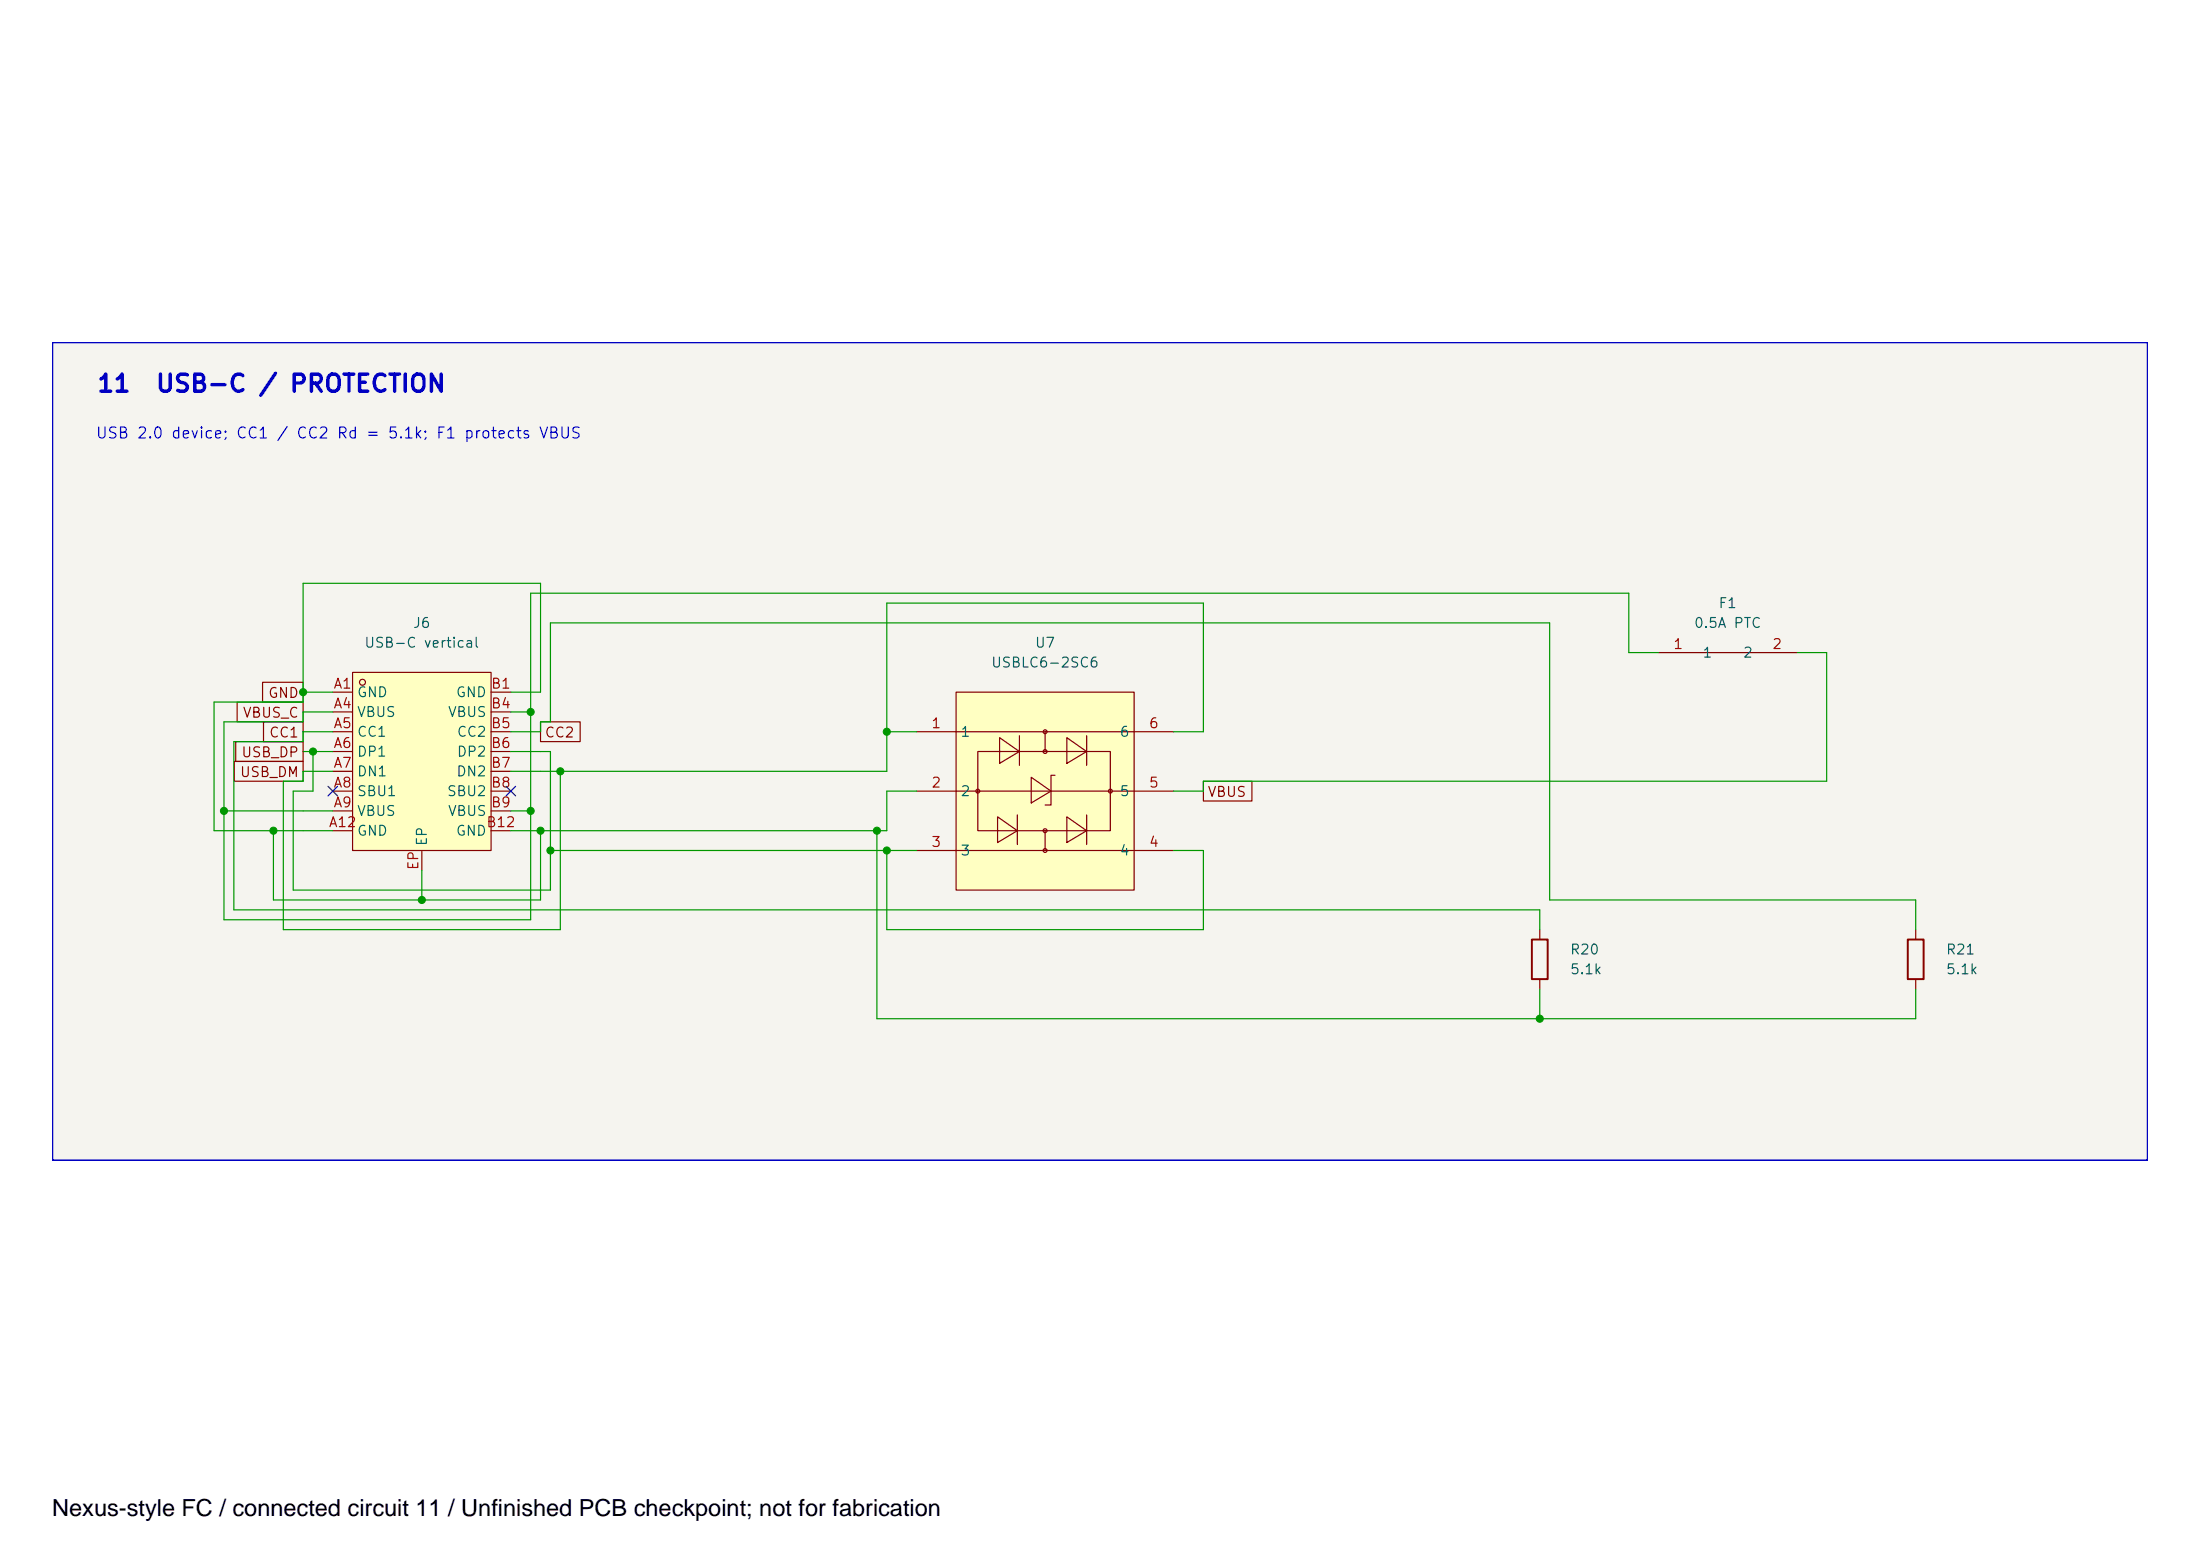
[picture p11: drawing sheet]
<svg xmlns="http://www.w3.org/2000/svg" width="297mm" height="210mm" viewBox="0 0 297 210" stroke-linecap="round" stroke-linejoin="round" font-family="sans-serif">
<path d="M7 46.2h283v110.5h-283z" fill="#f5f4ef" stroke="#f5f4ef" stroke-width=".14"/>
<path d="M206.8 126.8h2.2v5.4h-2.2zM257.6 126.8h2.1v5.4h-2.1z" fill="none" stroke="#840000" stroke-width=".27"/>
<path d="M223.9 88.1h18.7M207.9 125.5v1.3M207.9 132.2v1.3M258.7 125.5v1.3M258.7 132.2v1.3" fill="none" stroke="#840000" stroke-width=".16"/>
<g fill="#ffffc2">
<path d="M129.1 93.4h24v26.7h-24z"/>
<path d="M132 101.4h17.9v10.7h-17.9z"/>
<path d="M134.7 110.3l2.7 1.8-2.7 1.6z"/>
<path d="M135 99.6l2.6 1.8-2.6 1.6z"/>
<path d="M139.2 104.9l2.7 1.9-2.7 1.6z"/>
<path d="M144 99.6l2.7 1.8-2.7 1.6z"/>
<path d="M144 110.3l2.7 1.8-2.7 1.6z"/>
</g>
<g fill="none" stroke="#840000" stroke-width=".16">
<path d="M123.7 98.8h34.8M129.1 93.4h24v26.7h-24zM135 99.6l2.6 1.8-2.6 1.6zM137.6 99.3v4M141.1 98.8v2.6M144 99.6l2.7 1.8-2.7 1.6zM146.7 99.3v4M123.7 106.8h34.8M123.7 114.8h34.8M132 101.4h17.9v10.7h-17.9zM134.7 110.3l2.7 1.8-2.7 1.6zM137.4 110v4"/>
<path d="M139.2 104.9l2.7 1.9-2.7 1.6zM141.1 112.1v2.7M142.4 104.7h-.5v4h-.8M144 110.3l2.7 1.8-2.7 1.6zM146.7 110v4"/>
<circle cx="141.1" cy="98.8" r=".26"/>
<circle cx="132" cy="106.8" r=".26"/>
<circle cx="141.1" cy="101.4" r=".26"/>
<circle cx="141.1" cy="112.1" r=".26"/>
<circle cx="141.1" cy="114.8" r=".26"/>
<circle cx="149.9" cy="106.8" r=".26"/>
</g>
<path d="M47.6 90.8h18.7v24h-18.7z" fill="#ffffc2"/>
<g fill="none" stroke="#840000" stroke-width=".16">
<path d="M32 94.8h8.9v2.6h-8.9zM35.5 92.1h5.4v2.7h-5.4zM35.6 97.4h5.3v2.7h-5.3zM44.9 93.4h2.7M44.9 96.1h2.7M44.9 98.8h2.7M47.6 90.8h18.7v24h-18.7zM66.3 93.4h2.7M66.3 96.1h2.7M66.3 98.8h2.7M73 97.4h5.3v2.7h-5.3zM31.6 102.8h9.3v2.7h-9.3z"/>
<path d="M31.8 100.1h9.1v2.7h-9.1zM44.9 101.4h2.7M44.9 104.1h2.7M44.9 106.8h2.7M44.9 109.5h2.7M44.9 112.1h2.7M57 114.8v2.7M66.3 101.4h2.7M66.3 104.1h2.7M66.3 106.8h2.7M66.3 109.5h2.7M66.3 112.1h2.7"/>
<path d="M162.5 105.5h6.5v2.6h-6.5z"/>
<circle cx="48.9" cy="92.1" r=".4"/>
</g>
<g fill="none" stroke="#009600" stroke-width=".16">
<path d="M40.9 93.4h4M44.9 98.8h-4v1.3h-9.3v22.7h176.3v2.7M69 93.4h4v-14.7h-32.1v16.1h-12v17.3h16M69 98.8h4v-1.4h1.3v-13.3h134.9v37.4h49.5v4M69 96.1h2.6M119.7 98.8h4M158.5 98.8h4v-17.4h-42.8v22.7h-50.7M223.9 88.1h-4v-8h-148.3v44.1h-41.4v-26.8h10.7v-1.3h4M242.6 88.1h4v17.4h-84.1v1.3h-4M30.2 109.5h14.7M36.9 112.1v9.4h36.1v-9.4M40.9 101.4h4"/>
<path d="M42.3 101.4v5.4h-2.7v13.3h34.7v-18.7h-5.3M44.9 104.1h-4v1.4h-2.6v20h37.4v-21.4M57 117.5v4M69 109.5h2.6M74.3 114.8h49.4M118.4 112.1v25.4h140.3v-4M119.7 114.8v10.7h42.8v-10.7h-4M123.7 106.8h-4v5.3h-50.7M207.9 133.5v4"/>
</g>
<path d="M44.3 106.1l1.3 1.3M45.6 106.1l-1.3 1.3M68.3 106.1l1.3 1.3M69.6 106.1l-1.3 1.3" fill="none" stroke="#000084" stroke-width=".16"/>
<path d="M7.1 46.2h282.9v110.4h-282.9z" fill="none" stroke="#0000c2" stroke-width=".27"/>
<g fill="#009600" stroke="#009600" stroke-width=".14">
<circle cx="57" cy="121.5" r=".48"/>
<circle cx="36.9" cy="112.1" r=".48"/>
<circle cx="71.6" cy="96.1" r=".48"/>
<circle cx="71.6" cy="109.5" r=".48"/>
<circle cx="30.2" cy="109.5" r=".48"/>
<circle cx="75.7" cy="104.1" r=".48"/>
<circle cx="207.9" cy="137.5" r=".48"/>
<circle cx="40.9" cy="93.4" r=".48"/>
<circle cx="73" cy="112.1" r=".48"/>
<circle cx="118.4" cy="112.1" r=".48"/>
<circle cx="74.3" cy="114.8" r=".48"/>
<circle cx="42.3" cy="101.4" r=".48"/>
<circle cx="119.7" cy="114.8" r=".48"/>
<circle cx="119.7" cy="98.8" r=".48"/>
</g>
<text font-size="3.2" x="7.1" y="204.6">Nexus-style FC / connected circuit 11 / Unfinished PCB checkpoint; not for fabrication</text>
<g font-size="2.3" fill="#0000c2">
<text x="12.9" y="53.5">11</text>
<text x="20.9" y="53.5">USB-C / PROTECTION</text>
</g>
<text font-size="1.5" fill="#0000c2" x="12.8" y="59.6">USB 2.0 device; CC1 / CC2 Rd = 5.1k; F1 protects VBUS</text>
<g font-size="1.3" fill="#006464">
<text x="231.9" y="82.4">F1</text>
<text x="49.1" y="87.8">USB-C vertical</text>
<text x="55.7" y="85.1">J6</text>
<text x="139.6" y="87.8">U7</text>
<text x="228.6" y="85.1">0.5A PTC</text>
<text x="229.8" y="89.1">1</text>
<text x="235.2" y="89.1">2</text>
<text x="48.1" y="94.4">GND</text>
<text x="61.5" y="94.4">GND</text>
<text x="133.7" y="90.4">USBLC6-2SC6</text>
<text x="48.1" y="97.1">VBUS</text>
<text x="48.1" y="99.8">CC1</text>
<text x="60.4" y="97.1">VBUS</text>
<text x="61.6" y="99.8">CC2</text>
<text x="129.6" y="99.8">1</text>
<text x="151.1" y="99.8">6</text>
<text x="48.1" y="102.5">DP1</text>
<text x="48.1" y="105.1">DN1</text>
<text x="48.1" y="107.8">SBU1</text>
<text x="60.3" y="107.8">SBU2</text>
<text x="61.5" y="105.1">DN2</text>
<text x="61.6" y="102.5">DP2</text>
<text x="129.6" y="107.8">2</text>
<text x="151.1" y="107.8">5</text>
<text x="48.1" y="110.5">VBUS</text>
<text x="48.1" y="113.1">GND</text>
<text x="60.4" y="110.5">VBUS</text>
<text x="61.5" y="113.1">GND</text>
<text x="58" y="114.3" transform="rotate(-90 58 114.3)">EP</text>
<text x="129.6" y="115.8">3</text>
<text x="151.1" y="115.8">4</text>
<text x="211.9" y="129.2">R20</text>
<text x="211.9" y="131.8">5.1k</text>
<text x="262.6" y="129.2">R21</text>
<text x="262.6" y="131.8">5.1k</text>
<text x="52.2" y="206.6">6</text>
<text x="121.7" y="206.6">6</text>
</g>
<g font-size="1.3" fill="#a90000">
<text x="225.8" y="87.9">1</text>
<text x="239.2" y="87.9">2</text>
<text x="44.9" y="93.3">A1</text>
<text x="44.9" y="96">A4</text>
<text x="66.2" y="93.3">B1</text>
<text x="66.2" y="96">B4</text>
<text x="44.9" y="98.6">A5</text>
<text x="44.9" y="101.3">A6</text>
<text x="66.2" y="98.6">B5</text>
<text x="66.2" y="101.3">B6</text>
<text x="125.6" y="98.6">1</text>
<text x="155" y="98.6">6</text>
<text x="44.9" y="104">A7</text>
<text x="44.9" y="106.6">A8</text>
<text x="66.2" y="104">B7</text>
<text x="66.2" y="106.6">B8</text>
<text x="125.6" y="106.6">2</text>
<text x="155" y="106.6">5</text>
<text x="44.3" y="112">A12</text>
<text x="44.9" y="109.3">A9</text>
<text x="65.6" y="112">B12</text>
<text x="66.2" y="109.3">B9</text>
<text x="56.8" y="117.5" transform="rotate(-90 56.8 117.5)">EP</text>
<text x="125.6" y="114.7">3</text>
<text x="155" y="114.7">4</text>
<text x="37.5" y="205.5">5</text>
<text x="56.2" y="205.5">6</text>
<text x="106.9" y="205.5">5</text>
<text x="125.6" y="205.5">6</text>
</g>
<g font-size="1.3" fill="#840000">
<text x="36.1" y="94.5">GND</text>
<text x="32.7" y="97.2">VBUS_C</text>
<text x="36.2" y="99.9">CC1</text>
<text x="73.5" y="99.9">CC2</text>
<text x="32.3" y="105.2">USB_DM</text>
<text x="32.5" y="102.6">USB_DP</text>
<text x="163" y="107.9">VBUS</text>
<text x="26.8" y="206.7">GND</text>
</g>
</svg>
